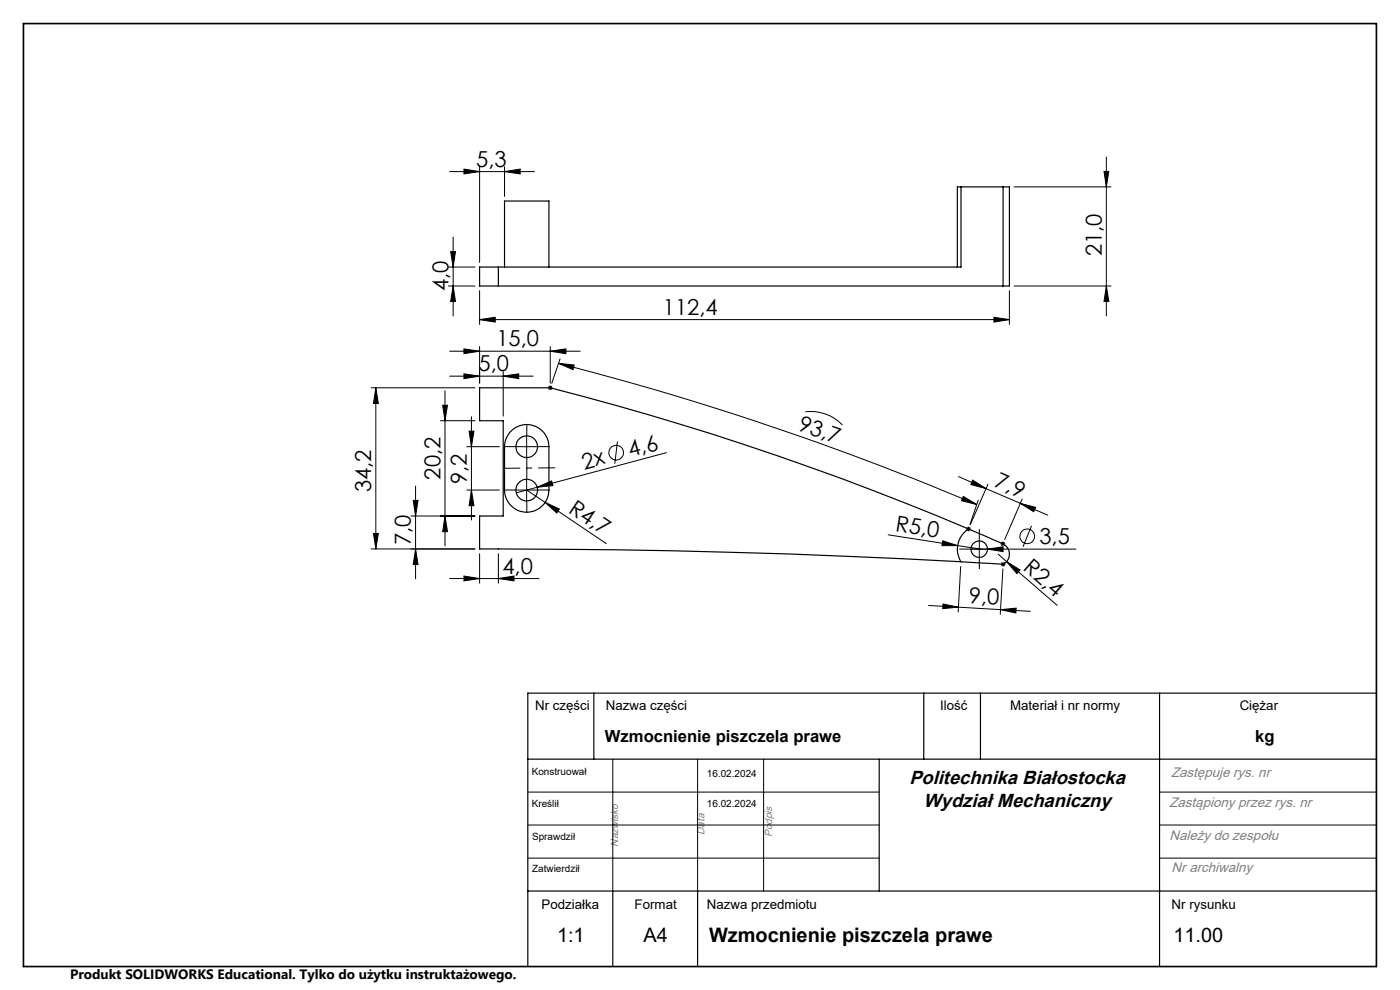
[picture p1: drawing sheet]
<svg xmlns="http://www.w3.org/2000/svg" width="297mm" height="210mm" viewBox="0 0 297 210" stroke-linecap="round" stroke-linejoin="round" font-family="sans-serif">
<g fill="none" stroke="#000" stroke-width=".25">
<path d="M203.9 39.6v17h-98.2M203.9 39.6h8.9M203.9 39.6h-.8v17M212.8 39.6h1.3v21.1h-1.3M212.8 39.6v21.1M105.7 56.6h-4v4.1h4M105.7 56.6v4.1M107 56.6v-14h9.5v14M105.7 60.7h107.1M108.5 91.3a4.7 4.7 0 0 1 5.1-.8 4.7 4.7 0 0 1 2.9 4.2v9.3a4.7 4.7 0 0 1-4.8 4.7 4.7 4.7 0 0 1-4.7-4.7v-9.3a4.5 4.5 0 0 1 1.5-3.4zM205.5 112.2a5.1 5.1 0 0 0-1.6 7M205.5 112.2l5.4 2.4a5.1 5.1 0 0 1 2.8 1.6 2.39 2.39 0 0 1-.9 3.5l-8.9-.5"/>
<path d="M205.5 112.2a622.1 622.1 0 0 0-88.8-29.9h-15v6.9h5.1v20.3h-5.1v6.9a1795.8 1795.8 0 0 1 102.2 2.8M126 147v14M196 147v14M208 147v14M246 147v58M292 147h-180v58M112 161h180M186.5 161v28M112 189h180M130 189v16M148 189v16"/>
<circle cx="111.7" cy="94.8" r="2.3"/>
<circle cx="111.7" cy="104" r="2.3"/>
<circle cx="207.7" cy="116.5" r="1.74"/>
</g>
<g fill="none" stroke="#000" stroke-width=".21">
<path d="M95.4 36.4h18M98.4 35.9l3.3 .5-3.3 .5zM101.7 35.4v20.3M107 36.4l3.3-.5v1zM107 35.4v6.3M215.1 39.6h20.6M234.2 36.4h1l-.5 3.2zM234.7 33.3v33.7M95.1 56.6h5.7M95.6 53.4h1l-.5 3.2zM96.1 50.3v16.7M95.1 60.7h5.7"/>
<path d="M95.4 74.5h27.7M95.4 79.8h17.7M96.1 60.7l.5 3.3h-1zM98.4 74l3.3 .5-3.3 .5zM98.4 79.3l3.3 .5-3.3 .5zM101.7 73.5v7.8M101.7 67.8l3.4-.5v1zM101.7 61.7v7.1M101.7 67.8h112.4M106.8 79.8l3.2-.5v1zM106.8 78.8v9.5M116.7 74.5l3.4-.5v1z"/>
<path d="M116.7 73.5v7.8M118.5 77.1l3.3 .3-.2 1zM118.5 77.1a634.8 634.8 0 0 1 88.7 29.9M118.8 76.1l-1.7 5.2M210.9 67.3l3.2 .5-3.2 .5zM214.1 61.7v7.1M215.1 60.7h20.6M234.7 60.7l.5 3.3h-1zM78.7 82.3h22.1M79.7 82.3l.6 3.3h-1.1zM79.7 82.3v34.1M93.4 89.2h7.4"/>
<path d="M93.9 86h1l-.5 3.2zM94.4 82.9v32.9M99 94.7h6.9M99.5 91.5h1l-.5 3.2zM100 88.4v21.9M109.3 94.7h4.9M111.7 92.2v5.1M116.2 82.3h1M116.4 81.9l.7 .7M116.7 81.8v1M117.1 81.9l-.7 .7M131 93.7l-.6 4.7"/>
<path d="M141.4 96l-31.9 8.6M170.9 87.3a9.4 9.4 0 0 1 7.8 2.9M78.7 116.4h22.1M79.2 113.2h1.1l-.6 3.2zM87.2 109.5h13.6M87.7 106.1h1l-.5 3.4zM88.2 116.4l.5 3.4h-1zM88.2 103.1v19.7M94.4 109.5l.5 3.3h-1zM99 104h6.9M100 104l.5 3.3h-1zM101.7 117.5v6.2"/>
<path d="M105.7 117.5v6.2M109.3 104h4.9M111.7 104l3.9 2.6M111.7 101.5v5M113.9 103.4l3.1-1.4 .3 1zM115.6 106.6l3.1 1.4-.6 .8zM115.6 106.6l13 8.7M188.4 113.4l14.8 2.3M200 114.7l3.2 1h-3.4zM203.2 115.7l4.9 .8M203.3 101.1l5.9 2.5M204.4 105.3l2.8 1.7-3.2-.8z"/>
<path d="M205 112.2h1M205.1 111.9l.7 .7M205.2 116.5h23M205.5 111.7v1M205.8 111.9l-.7 .7M206.3 101.8l2.9 1.8-3.2-.8zM207.5 106.1l-1.7 5.2M207.8 114v5M209.2 103.6l13.1 5.7M209.5 116.5l3.3-.5v1zM209.6 102.7l-3.8 8.6M211.7 117.5l1.8 1.6"/>
<path d="M212.3 115.3h1M212.3 119.7h1M212.4 115l.7 .7M212.4 119.3l.7 .7M212.8 114.9v1M212.8 119.2v1M213.1 115l-.7 .7M213.1 119.3l-.7 .7M213.5 119.1l2.9 1.8-.7 .8zM213.5 119.1l10.8 9.3M216.5 106.8l3.2 .8-.4 .9zM216.9 105.9l-3.8 8.5"/>
<path d="M218.8 111.5l-1.8 4.5M95.4 122.7h18.9M98.4 122.2l3.3 .5-3.3 .5zM105.7 122.7l3.3-.5v1zM197 128.4l6.3 .4M200.1 128.1l3.2 .7-3.3 .3zM203.3 128.8l9 .5M203.8 120.2l-.5 9.6M212.3 129.3l3.3-.3-.1 1zM212.3 129.3l6.3 .4M212.8 120.7l-.6 9.6M112 168h74.5"/>
<path d="M112 175h74.5M130 161v28M148 161v28M162 161v28M246 168h46M246 175h46M112 182h74.5M246 182h46"/>
<circle cx="130.7" cy="96" r="1.56"/>
<circle cx="217.9" cy="113.8" r="1.56"/>
</g>
<path d="M109.3 94.7h-2.3M111.8 92.2v-2.3M111.8 97.2v2.3M114.3 94.7h2.3M109.3 103.9h-2.3M111.8 101.4v-2.3M111.8 106.4v2.3M114.3 103.9h2.3M205.3 116.5h-1.8M207.8 114v-1.8M207.8 119v1.7M210.3 116.5h1.7" fill="none" stroke="#000" stroke-width=".21" stroke-dasharray="15.2 1.3 1.3 1.3" stroke-linecap="butt"/>
<path d="M117.8 99.2l-11 .1" fill="none" stroke="#000" stroke-width=".21" stroke-dasharray="15.2 1.3 1.3 1.3" stroke-dashoffset="11.6" stroke-linecap="butt"/>
<path d="M5 5h287v200h-287z" fill="none" stroke="#000" stroke-width=".35"/>
<g fill="#000">
<path d="M113.9 103.4l3.1-1.4 .3 1zM115.6 106.6l3.1 1.4-.6 .8zM200 114.7l3.2 1h-3.4zM209.5 116.5l3.3-.5v1zM213.5 119.1l2.9 1.8-.7 .8z"/>
<path d="M107 36.4l3.3-.5v1zM98.4 35.9l3.3 .5-3.3 .5z"/>
<path d="M98.4 79.3l3.3 .5-3.3 .5zM106.8 79.8l3.2-.5v1z"/>
<path d="M101.7 67.8l3.4-.5v1zM210.9 67.3l3.2 .5-3.2 .5z"/>
<path d="M116.7 74.5l3.4-.5v1zM98.4 74l3.3 .5-3.3 .5z"/>
<path d="M234.7 60.7l.5 3.3h-1zM234.2 36.4h1l-.5 3.2z"/>
<path d="M79.7 82.3l.6 3.3h-1.1zM79.2 113.2h1.1l-.6 3.2z"/>
<path d="M87.7 106.1h1l-.5 3.4zM88.2 116.4l.5 3.4h-1zM93.9 86h1l-.5 3.2zM94.4 109.5l.5 3.3h-1zM99.5 91.5h1l-.5 3.2zM100 104l.5 3.3h-1zM95.6 53.4h1l-.5 3.2zM96.1 60.7l.5 3.3h-1z"/>
<path d="M204.4 105.3l2.8 1.7-3.2-.8zM118.5 77.1l3.3 .3-.2 1z"/>
<path d="M216.5 106.8l3.2 .8-.4 .9zM206.3 101.8l2.9 1.8-3.2-.8z"/>
<path d="M98.4 122.2l3.3 .5-3.3 .5zM105.7 122.7l3.3-.5v1z"/>
<path d="M200.1 128.1l3.2 .7-3.3 .3zM212.3 129.3l3.3-.3-.1 1z"/>
</g>
<g font-size="4.7">
<text x="101" y="35.4">5,3</text>
<text x="233.7" y="54.4" transform="rotate(-90 233.7 54.4)">21,0</text>
<text x="95.1" y="61.8" transform="rotate(-90 95.1 61.8)">4,0</text>
<text x="140.6" y="66.8">112,4</text>
<text x="105.3" y="73.5">15,0</text>
<text x="101.5" y="78.8">5,0</text>
<text x="169.1" y="91.2" transform="rotate(20 169.1 91.2)">93,7</text>
<text x="93.4" y="101.7" transform="rotate(-90 93.4 101.7)">20,2</text>
<text x="123.9" y="99.6" transform="rotate(-15 123.9 99.6)">2x</text>
<text x="133.7" y="97" transform="rotate(-15 133.7 97)">4,6</text>
<text x="78.7" y="104.4" transform="rotate(-90 78.7 104.4)">34,2</text>
<text x="99" y="102.7" transform="rotate(-90 99 102.7)">9,2</text>
<text x="210.7" y="103.2" transform="rotate(23 210.7 103.2)">7,9</text>
<text x="120.4" y="108.6" transform="rotate(34 120.4 108.6)">R4,7</text>
<text x="189.9" y="112.7" transform="rotate(9 189.9 112.7)">R5,0</text>
<text x="87.2" y="115.6" transform="rotate(-90 87.2 115.6)">7,0</text>
<text x="220.5" y="115.5">3,5</text>
<text x="106.6" y="121.7">4,0</text>
<text x="216.9" y="120.7" transform="rotate(41 216.9 120.7)">R2,4</text>
<text x="205.5" y="127.9" transform="rotate(3 205.5 127.9)">9,0</text>
</g>
<g font-size="4.2">
<text x="118.2" y="199.8">1:1</text>
<text x="136.5" y="199.8">A4</text>
<text x="150.4" y="199.8">Wzmocnienie piszczela prawe</text>
<text x="248.9" y="199.8">11.00</text>
</g>
<g font-size="4">
<text x="192.9" y="166.2">Politechnika Białostocka</text>
<text x="195.9" y="171.1">Wydział Mechaniczny</text>
</g>
<g font-size="3.5">
<text x="128.3" y="157.5">Wzmocnienie piszczela prawe</text>
<text x="266.3" y="157.4">kg</text>
</g>
<g font-size="2.9" fill="#808080">
<text x="248.4" y="164.9">Zastępuje rys. nr</text>
<text x="248.1" y="171.2">Zastąpiony przez rys. nr</text>
<text x="248.1" y="178.1">Należy do zespołu</text>
<text x="248.6" y="185">Nr archiwalny</text>
</g>
<text font-size="2.9" x="14.9" y="207.6">Produkt SOLIDWORKS Educational. Tylko do użytku instruktażowego.</text>
<g font-size="2.8">
<text x="113.5" y="150.6">Nr części</text>
<text x="128.5" y="150.6">Nazwa części</text>
<text x="199.4" y="150.6">Ilość</text>
<text x="214.3" y="150.6">Materiał i nr normy</text>
<text x="263" y="150.6">Ciężar</text>
<text x="114.9" y="192.9">Podziałka</text>
<text x="134.6" y="192.9">Format</text>
<text x="150" y="192.9">Nazwa przedmiotu</text>
<text x="248.6" y="192.9">Nr rysunku</text>
</g>
<g font-size="2.2" fill="#808080">
<text x="131.1" y="179.6" transform="rotate(-90 131.1 179.6)">Nazwisko</text>
<text x="149.4" y="177.1" transform="rotate(-90 149.4 177.1)">Data</text>
<text x="163.8" y="177.6" transform="rotate(-90 163.8 177.6)">Podpis</text>
</g>
<g font-size="2.1">
<text x="112.8" y="164.3">Konstruował</text>
<text x="150" y="164.9">16.02.2024</text>
<text x="112.8" y="171.2">Kreślił</text>
<text x="150" y="171.2">16.02.2024</text>
<text x="112.9" y="178.1">Sprawdził</text>
<text x="112.9" y="185">Zatwierdził</text>
</g>
</svg>
